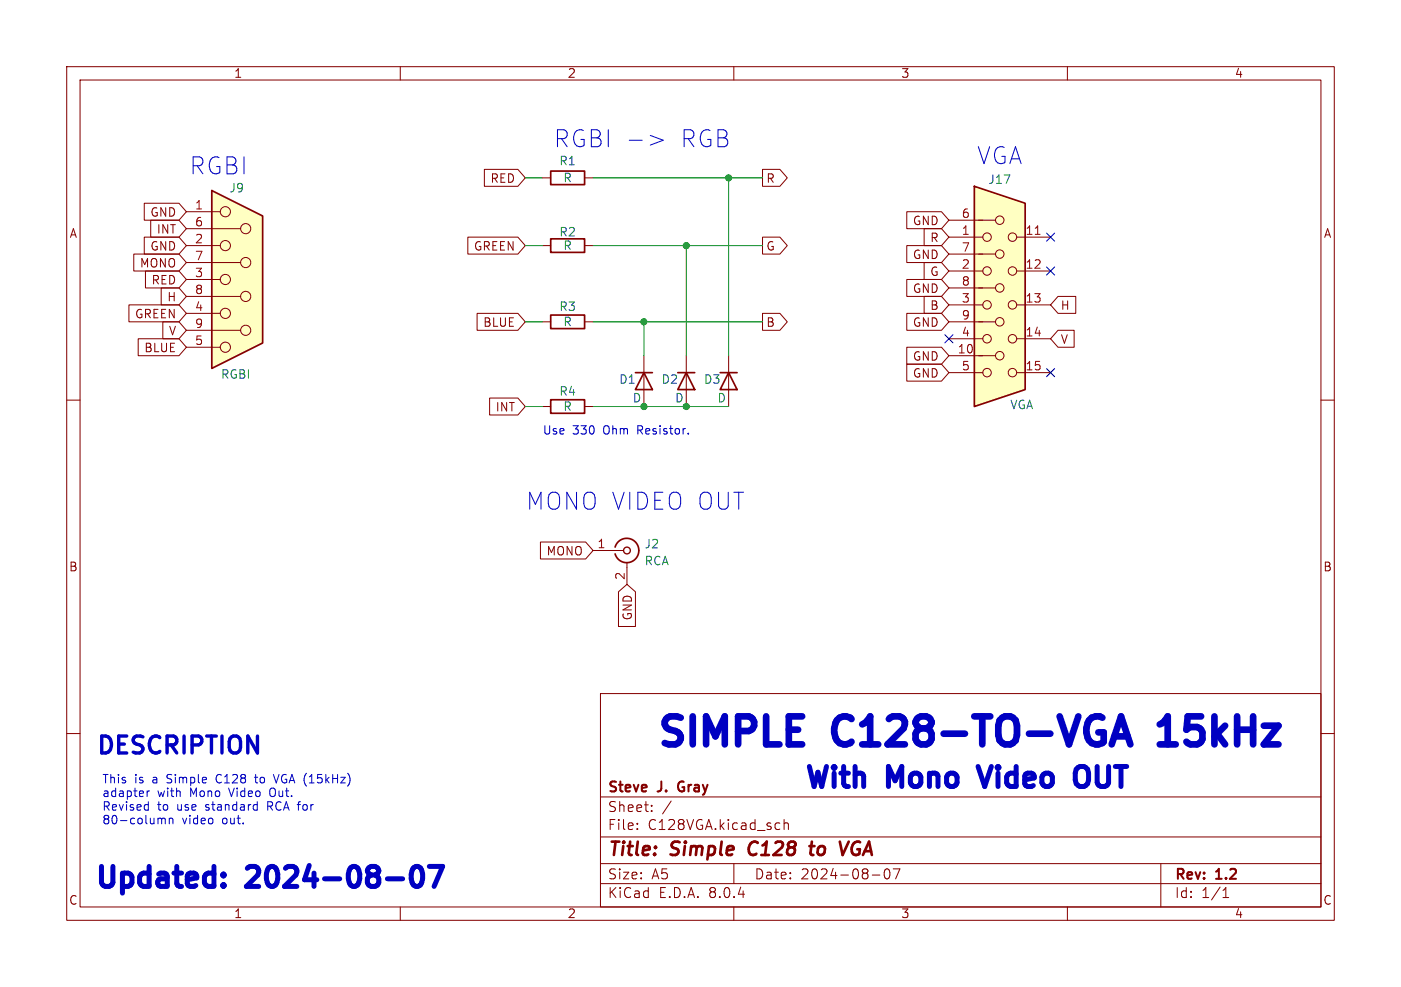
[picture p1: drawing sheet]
<svg xmlns="http://www.w3.org/2000/svg" width="210mm" height="148mm" viewBox="0 0 210 148" stroke-linecap="round" stroke-linejoin="round" font-family="sans-serif">
<g fill="none" stroke="#840000" stroke-width=".15">
<path d="M10 10h190v128h-190zM12 12h186v124h-186zM60 10v2M110 10v2M160 10v2M81.3 26.7h1.2M87.6 26.7h1.3M10 60h2M81.3 48.3h1.2M87.6 48.3h1.3M96.5 53.3v7.7M198 60h2"/>
<path d="M81.3 61h1.2M87.6 61h1.3M88.9 82.6h4.6M94 84.3v3.3M10 110h2M90 104h108v32h-108zM90 119.5h108M198 110h2M60 136v2M90 132.5h108M90 129.5h108M90 125.5h108"/>
<path d="M95.5 124.2v.2M95.5 123.5v.1M97.7 121.5v.2M97.7 120.8v.1M100.6 120.1l-1.3 1.9M110 136v2M110 129.5v3M117.5 122.9v1.5M117.5 123.5a.37 .37 0 0 1 .7 .1v.8M130.8 131.2h1.1M132.7 130.4l.3-.1a.94 .94 0 0 1 0 1.5h-.1a.91 .91 0 0 1-.2-1.4zM133.9 130.3h1l-.6 1.5"/>
<path d="M160 136v2M174 129.5v6.5M183.3 134.6h.9M183.3 133.5l.5-.4v1.5"/>
</g>
<path d="M112.5 126.5a1.27 1.27 0 0 0 0 1.6M121.3 126.9h.8M121.7 126.2l-.2 1.7 .1 .2 .3 .1M127.2 126.2l-.9 2M127.9 126.5a1.27 1.27 0 0 0 0 1.6" fill="none" stroke="#840000" stroke-width=".4"/>
<path d="M101.8 117.4l-.2 .4 .2 .7" fill="none" stroke="#840000" stroke-width=".3"/>
<path d="M82.5 25.7h5.1v2h-5.1zM82.5 59.9h5.1v2.1h-5.1zM82.5 47.2h5.1v2.1h-5.1zM95.2 55.9h2.6M96.5 55.9l1.3 2.5h-2.6zM92.2 82a1.81 1.81 0 0 1 2.8-.9 1.81 1.81 0 0 1 0 2.9 1.81 1.81 0 0 1-2.8-.9" fill="none" stroke="#840000" stroke-width=".25"/>
<circle cx="94" cy="82.6" r=".51" fill="none" stroke="#840000" stroke-width=".2"/>
<path d="M146 27.9l7.7 2.6v27.9l-7.7 2.6z" fill="#ffffc2"/>
<g fill="none" stroke="#840000" stroke-width=".15">
<path d="M81.3 36.8h1.2M87.6 36.8h1.3M142.2 38.1h7M142.2 33h7M142.2 35.6h5.1M152.4 35.6h5.1M102.9 53.3v7.7M109.2 53.3v7.7M142.2 53.3h7M142.2 48.3h7M142.2 43.2h7M142.2 40.6h5.1"/>
<path d="M142.2 45.7h5.1M142.2 50.8h5.1M142.2 55.9h5.1M152.4 40.6h5.1M152.4 45.7h5.1M152.4 50.8h5.1M152.4 55.9h5.1"/>
<circle cx="148" cy="35.6" r=".63"/>
<circle cx="149.9" cy="33" r=".63"/>
<circle cx="149.9" cy="38.1" r=".63"/>
<circle cx="151.8" cy="35.6" r=".63"/>
<circle cx="148" cy="55.9" r=".63"/>
<circle cx="148" cy="50.8" r=".63"/>
<circle cx="148" cy="40.6" r=".63"/>
<circle cx="148" cy="45.7" r=".63"/>
<circle cx="149.9" cy="43.2" r=".63"/>
<circle cx="149.9" cy="53.3" r=".63"/>
<circle cx="149.9" cy="48.3" r=".63"/>
<circle cx="151.8" cy="55.9" r=".63"/>
<circle cx="151.8" cy="50.8" r=".63"/>
<circle cx="151.8" cy="45.7" r=".63"/>
<circle cx="151.8" cy="40.6" r=".63"/>
</g>
<path d="M82.5 35.8h5.1v2h-5.1zM146 27.9l7.7 2.6v27.9l-7.7 2.6zM101.6 55.9h2.5M102.9 55.9l1.2 2.5h-2.5zM107.9 55.9h2.6M109.2 55.9l1.3 2.5h-2.6z" fill="none" stroke="#840000" stroke-width=".25"/>
<path d="M155.2 35.1h.7" fill="none" stroke="#a90000" stroke-width=".15"/>
<path d="M31.7 28.6l7.7 3.8v19l-7.7 3.8z" fill="#ffffc2"/>
<g fill="none" stroke="#840000" stroke-width=".15">
<path d="M20.1 38.1h6.7l1.1 1.3-1.1 1.2h-6.7zM21.6 35.6h5.2l1.1 1.2-1.1 1.3h-5.2zM21.6 30.5h5.2l1.1 1.3-1.1 1.2h-5.2zM22.6 33h4.2l1.1 1.3-1.1 1.3h-4.2zM27.9 39.4h8.2M27.9 36.8h5.1M27.9 34.3h8.2M27.9 31.8h5.1M70.1 35.6h7.5l1.1 1.2-1.1 1.3h-7.5zM72.6 25.4h5l1.1 1.3-1.1 1.2h-5zM114.3 35.6h2.6l1.1 1.2-1.1 1.3h-2.6zM114.3 25.4h2.6l1.1 1.3-1.1 1.2h-2.6z"/>
<path d="M135.9 36.8h5.2l1.1 1.3-1.1 1.3h-5.2zM135.9 31.7h5.2l1.1 1.3-1.1 1.3h-5.2zM138.5 39.4h2.6l1.1 1.2-1.1 1.3h-2.6zM138.5 34.3h2.6l1.1 1.3-1.1 1.2h-2.6zM19.3 45.7h7.5l1.1 1.3-1.1 1.3h-7.5zM20.7 50.8h6.1l1.1 1.3-1.1 1.2h-6.1zM21.8 40.6h5l1.1 1.3-1.1 1.3h-5zM24.2 43.2h2.6l1.1 1.3-1.1 1.2h-2.6zM24.4 48.3h2.4l1.1 1.2-1.1 1.3h-2.4zM27.9 52.1h5.1M27.9 49.5h8.2M27.9 47h5.1"/>
<path d="M27.9 44.5h8.2M27.9 41.9h5.1M71.5 47h6.1l1.1 1.3-1.1 1.2h-6.1zM73.4 59.7h4.2l1.1 1.3-1.1 1.2h-4.2zM114.3 47h2.6l1.1 1.3-1.1 1.2h-2.6zM135.9 41.9h5.2l1.1 1.3-1.1 1.3h-5.2zM135.9 54.6h5.2l1.1 1.3-1.1 1.3h-5.2zM135.9 52.1h5.2l1.1 1.2-1.1 1.3h-5.2zM135.9 47h5.2l1.1 1.3-1.1 1.2h-5.2zM138.5 44.4h2.6l1.1 1.3-1.1 1.3h-2.6zM158.6 44.4h2.7v2.6h-2.7l-1.1-1.3zM158.6 49.5h2.4v2.6h-2.4l-1.1-1.3z"/>
<path d="M81 81.3h6.8l1.1 1.3-1.1 1.2h-6.8zM92.7 88.7l1.3-1.1 1.3 1.1v5.2h-2.6z"/>
<circle cx="33.8" cy="31.7" r=".76"/>
<circle cx="33.8" cy="36.8" r=".76"/>
<circle cx="36.8" cy="34.3" r=".76"/>
<circle cx="36.8" cy="39.4" r=".76"/>
<circle cx="33.8" cy="52.1" r=".76"/>
<circle cx="33.8" cy="41.9" r=".76"/>
<circle cx="33.8" cy="47" r=".76"/>
<circle cx="36.8" cy="49.5" r=".76"/>
<circle cx="36.8" cy="44.4" r=".76"/>
</g>
<path d="M31.7 28.6l7.7 3.8v19l-7.7 3.8z" fill="none" stroke="#840000" stroke-width=".25"/>
<g fill="none" stroke="#0000c2" stroke-width=".15">
<path d="M97.5 20.3l1.9 .7-1.9 .8M103.2 65v.1M22.1 118.6v.8M22.4 118.6l-.2 .1-.1 .1M38.1 116.6h.5M38.3 116.1l.1 1.2M41 116.1l.4 1.3M22.1 120.6l.1 .1M22.2 120.2v1.3M22.2 121.4l-.1 .1M23.9 122.7l.3 .1v.1M24.2 122.9l.2-.2 .3 .1 .1 .7"/>
<path d="M24.2 122.9v.6M25.4 122.8l.2-.1 .3 .1v.7M25.4 122.7v.8M38.4 120.6l.2 .1M38.6 120.2v1.3M38.6 121.4l-.2 .1"/>
</g>
<path d="M146.6 114.9l1 3M163 115.4l.2 .5v1a1.01 1.01 0 0 1-.7 1 1.01 1.01 0 0 1-1.2-.4M33.5 132.6l.1 .2-.1 .1M33.5 132.6l-.1 .2 .1 .1M33.5 131.1v.3M33.5 132.6v.3M33.5 131.1l.1 .1-.1 .2M33.5 131.1l-.1 .1 .1 .2M58.1 131.8h2.3M61.9 130.2a.72 .72 0 0 1 .8-.3 .72 .72 0 0 1 .5 .6 2.34 2.34 0 0 1-.3 2.3 .71 .71 0 0 1-1.1-.4 2.56 2.56 0 0 1 .1-2.2zM64.4 129.9h2l-1.3 3" fill="none" stroke="#0000c2" stroke-width=".75"/>
<path d="M166.6 111.6l1.4-4.2 1.4 4.2M167 110.4h2M173.8 111.6h2.4M174.6 108l-.4 .4-.4 .2" fill="none" stroke="#0000c2" stroke-width="1"/>
<path d="M78.7 36.8h2.6M78.7 26.7h2.6M88.9 36.8h25.4M88.9 26.7h25.4M102.9 36.8v16.5M109.2 26.7v26.6M78.7 48.3h2.6M88.9 48.3h25.4M96.5 48.3v5M78.7 61h2.6M88.9 61h20.3" fill="none" stroke="#009600" stroke-width=".15"/>
<path d="M156.9 35l1.2 1.2M158.1 35l-1.2 1.2M141.6 50.2l1.2 1.2M142.8 50.2l-1.2 1.2M156.9 40l1.2 1.2M156.9 55.3l1.2 1.2M158.1 40l-1.2 1.2M158.1 55.3l-1.2 1.2" fill="none" stroke="#000084" stroke-width=".15"/>
<g fill="#009600" stroke="#009600" stroke-width=".15">
<circle cx="102.9" cy="36.8" r=".46"/>
<circle cx="109.2" cy="26.7" r=".46"/>
<circle cx="96.5" cy="48.3" r=".46"/>
<circle cx="102.9" cy="61" r=".46"/>
<circle cx="96.5" cy="61" r=".46"/>
</g>
<g font-size="5.8" fill="#0000c2">
<text x="97.8" y="113.3">SIMPLE</text>
<text x="125.3" y="113.3">C128-TO-VGA</text>
<text x="176.3" y="113.3">15kHz</text>
</g>
<g font-size="4.2" fill="#0000c2">
<text x="120.1" y="119.2">With</text>
<text x="133.3" y="119.2">Mono</text>
<text x="148.8" y="119.2">Video</text>
<text x="164.7" y="119.2">OUT</text>
<text x="13.7" y="134.2">Updated:</text>
<text x="37.3" y="134.2">2024-08-07</text>
</g>
<g font-size="3.5" fill="#0000c2">
<text x="83" y="22.3">RGBI -&gt;</text>
<text x="101.9" y="22.3">RGB</text>
<text x="28.4" y="26.4">RGBI</text>
<text x="146.4" y="24.9">VGA</text>
<text x="78.8" y="76.7">MONO VIDEO OUT</text>
<text x="14.1" y="113.8">DESCRIPTION</text>
</g>
<g font-size="2.8" fill="#840000">
<text x="91" y="128.9">Title:</text>
<text x="100.7" y="128.9">Simple</text>
<text x="113.1" y="128.9">C128</text>
<text x="123.1" y="128.9">to</text>
<text x="128.4" y="128.9">VGA</text>
</g>
<g font-size="2.1" fill="#840000">
<text x="91" y="119.2">Steve</text>
<text x="98.8" y="119.2">J.</text>
<text x="102.4" y="119.2">Gray</text>
<text x="91" y="124.7">File:</text>
<text x="91" y="122">Sheet:</text>
<text x="97.1" y="124.7">C128VGA.kicad_sch</text>
<text x="91" y="134.9">KiCad</text>
<text x="91" y="132.1">Size:</text>
<text x="97.7" y="132.1">A5</text>
<text x="98.7" y="134.9">E.D.A.</text>
<text x="106.3" y="134.9">8.0.4</text>
<text x="113" y="132.1">Date:</text>
<text x="120" y="132.1">2024-08-07</text>
<text x="176" y="132.3">Rev:</text>
<text x="176" y="134.9">Id:</text>
<text x="180.1" y="134.9">1/1</text>
<text x="182.4" y="132.3">1.2</text>
</g>
<g font-size="1.8" fill="#840000">
<text x="35" y="11.9">1</text>
<text x="85" y="11.9">2</text>
<text x="135" y="11.9">3</text>
<text x="185" y="11.9">4</text>
<text x="73.4" y="27.6">RED</text>
<text x="114.8" y="27.6">R</text>
<text x="10.3" y="35.9">A</text>
<text x="22.4" y="32.7">GND</text>
<text x="23.4" y="35.2">INT</text>
<text x="136.7" y="34">GND</text>
<text x="198.4" y="35.9">A</text>
<text x="20.9" y="40.3">MONO</text>
<text x="22.4" y="37.8">GND</text>
<text x="70.9" y="37.8">GREEN</text>
<text x="114.8" y="37.8">G</text>
<text x="136.7" y="39.1">GND</text>
<text x="139.3" y="41.6">G</text>
<text x="139.3" y="36.5">R</text>
<text x="20.1" y="47.9">GREEN</text>
<text x="22.6" y="42.9">RED</text>
<text x="25" y="45.4">H</text>
<text x="136.7" y="44.1">GND</text>
<text x="139.3" y="46.7">B</text>
<text x="158.9" y="46.7">H</text>
<text x="21.5" y="53">BLUE</text>
<text x="25.2" y="50.5">V</text>
<text x="72.3" y="49.2">BLUE</text>
<text x="114.8" y="49.2">B</text>
<text x="136.7" y="49.2">GND</text>
<text x="158.9" y="51.8">V</text>
<text x="136.7" y="56.8">GND</text>
<text x="136.7" y="54.3">GND</text>
<text x="74.2" y="61.9">INT</text>
<text x="81.8" y="83.5">MONO</text>
<text x="10.3" y="85.9">B</text>
<text x="198.3" y="85.9">B</text>
<text x="94.9" y="93.1" transform="rotate(-90 94.9 93.1)">GND</text>
<text x="10.3" y="135.9">C</text>
<text x="35" y="137.9">1</text>
<text x="85" y="137.9">2</text>
<text x="135" y="137.9">3</text>
<text x="185" y="137.9">4</text>
<text x="198.3" y="135.9">C</text>
</g>
<g font-size="1.8" fill="#006464">
<text x="34.3" y="29.1">J9</text>
<text x="83.7" y="25">R1</text>
<text x="84.4" y="27.5">R</text>
<text x="148.1" y="27.8">J17</text>
<text x="83.7" y="35.7">R2</text>
<text x="84.4" y="37.7">R</text>
<text x="83.7" y="46.8">R3</text>
<text x="84.4" y="49.1">R</text>
<text x="33" y="57">RGBI</text>
<text x="83.7" y="59.5">R4</text>
<text x="92.7" y="57.8">D1</text>
<text x="99.1" y="57.8">D2</text>
<text x="105.4" y="57.8">D3</text>
<text x="84.4" y="61.8">R</text>
<text x="94.8" y="60.6">D</text>
<text x="101.1" y="60.6">D</text>
<text x="107.5" y="60.6">D</text>
<text x="151.3" y="61.6">VGA</text>
<text x="96.5" y="82.4">J2</text>
<text x="96.5" y="85">RCA</text>
</g>
<g font-size="1.8" fill="#a90000">
<text x="29.1" y="31.5">1</text>
<text x="29.1" y="34">6</text>
<text x="144.1" y="35.3">1</text>
<text x="144.1" y="32.8">6</text>
<text x="153.6" y="35.3">11</text>
<text x="29.1" y="36.6">2</text>
<text x="29.1" y="41.7">3</text>
<text x="29.1" y="39.1">7</text>
<text x="144.1" y="40.4">2</text>
<text x="144.1" y="37.8">7</text>
<text x="153.6" y="40.4">12</text>
<text x="29.1" y="46.7">4</text>
<text x="29.1" y="44.2">8</text>
<text x="144.1" y="45.5">3</text>
<text x="144.1" y="42.9">8</text>
<text x="153.6" y="45.5">13</text>
<text x="29.1" y="51.8">5</text>
<text x="29.1" y="49.3">9</text>
<text x="143.5" y="53.1">10</text>
<text x="144.1" y="50.5">4</text>
<text x="144.1" y="48">9</text>
<text x="153.6" y="50.5">14</text>
<text x="144.1" y="55.6">5</text>
<text x="153.6" y="55.6">15</text>
<text x="89.5" y="82.3">1</text>
<text x="93.7" y="87.1" transform="rotate(-90 93.7 87.1)">2</text>
</g>
<g font-size="1.8" fill="#0000c2">
<text x="15.2" y="117.7">This</text>
<text x="15.2" y="119.7">adapter</text>
<text x="20.2" y="117.7">is</text>
<text x="23" y="117.7">a</text>
<text x="23.6" y="119.7">with</text>
<text x="25.3" y="117.7">Simple</text>
<text x="28.6" y="119.7">Mono</text>
<text x="32.9" y="117.7">C128</text>
<text x="34.7" y="119.7">Video</text>
<text x="38.9" y="117.7">to</text>
<text x="40.9" y="119.7">Out.</text>
<text x="42" y="117.7">VGA (15kHz)</text>
<text x="15.2" y="121.8">Revised</text>
<text x="15.2" y="123.8">80-column</text>
<text x="23.6" y="121.8">to</text>
<text x="26.7" y="121.8">use</text>
<text x="27.3" y="123.8">video</text>
<text x="31.1" y="121.8">standard</text>
<text x="33.4" y="123.8">out.</text>
<text x="40.5" y="121.8">RCA for</text>
</g>
<g font-size="1.7" fill="#0000c2">
<text x="81.3" y="65.4">Use</text>
<text x="85.8" y="65.4">330</text>
<text x="90.6" y="65.4">Ohm</text>
<text x="95.8" y="65.4">Resistor.</text>
</g>
</svg>
